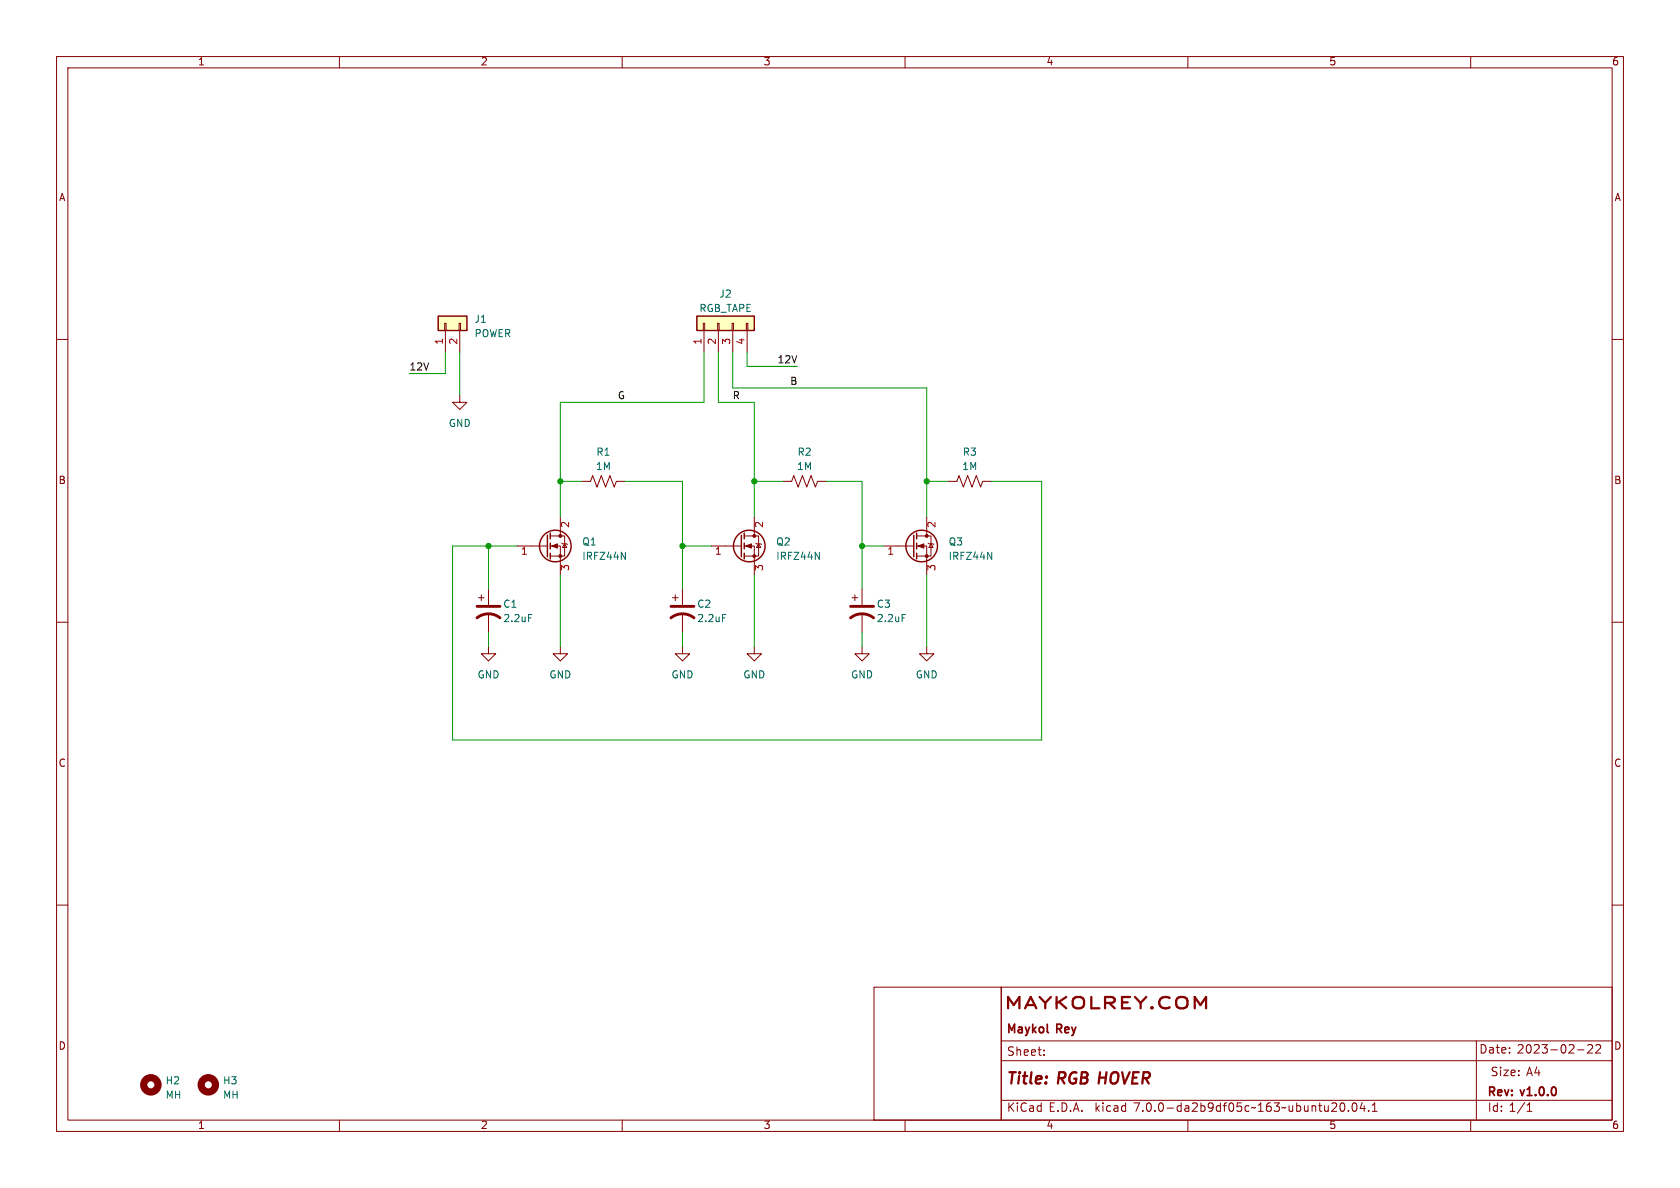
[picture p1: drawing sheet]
<svg xmlns="http://www.w3.org/2000/svg" width="297mm" height="210mm" viewBox="0 0 297 210" stroke-linecap="round" stroke-linejoin="round" font-family="sans-serif">
<g fill="none" stroke="#840000" stroke-width=".18">
<path d="M10 10h277v190h-277zM12 12h273v186h-273zM60 10v2M110 10v2M160 10v2M210 10v2M260 10v2M10 60h2M78.6 57.2h.3v1.2h-.3zM78.7 58.4v3.8M81.2 57.2h.2v1.2h-.2zM81.3 58.4v3.8"/>
<path d="M124.3 57.2h.3v1.2h-.3zM124.5 58.4v3.8M126.9 57.2h.2v1.2h-.2zM127 58.4v3.8M129.4 57.2h.3v1.2h-.3zM129.5 58.4v3.8M132 57.2h.2v1.2h-.2zM132.1 58.4v3.8M285 60h2M81.3 69.9v1.2h1.2l-1.2 1.3-1.3-1.3h1.3M91.4 96.5h5.4M97.3 96.5h1.8v5.1"/>
<path d="M97.3 94.7h2.5v3.6h-2.5M99.1 91.4v3.3M99.3 96l.1 .1h.8l.1 .2M99.8 96.1l.4 .7h-.8zM102.9 85.1h1.5l.4-1 .7 2 .8-2 .8 2 .7-2 .8 2 .4-1h1.5M125.7 96.5h5.4M131.6 96.5h1.7v5.1M131.6 94.7h2.5v3.6h-2.5M133.3 91.4v3.3M133.6 96l.1 .1h.8l.1 .2M134.1 96.1l.4 .7h-.8zM138.4 85.1h1.6l.3-1 .8 2 .8-2 .7 2 .8-2 .7 2 .4-1h1.5"/>
<path d="M156.2 96.5h5.3M162.1 96.5h1.7v5.1M162.1 94.7h2.5v3.6h-2.5M163.8 91.4v3.3M164.1 96l.1 .1h.8l.1 .2M164.6 96.1l.4 .7h-.8zM167.6 85.1h1.6l.3-1 .8 2 .8-2 .7 2 .8-2 .8 2 .3-1h1.6M10 110h2M84.6 105.7h1M85.1 105.2v1M86.4 114.3v1.3h1.2l-1.2 1.2-1.3-1.2h1.3M86.4 104.1v2.8"/>
<path d="M86.4 108.5v3.3M99.1 114.3v1.3h1.2l-1.2 1.2-1.3-1.2h1.3M118.9 105.7h1M119.4 105.2v1M120.6 114.3v1.3h1.3l-1.3 1.2-1.2-1.2h1.2M120.6 104.1v2.8M120.6 108.5v3.3M133.3 114.3v1.3h1.3l-1.3 1.2-1.2-1.2h1.2M150.6 105.7h1M151.1 105.2v1M152.4 114.3v1.3h1.3l-1.3 1.2-1.3-1.2h1.3M152.4 104.1v2.8"/>
<path d="M152.4 108.5v3.3M163.8 114.3v1.3h1.3l-1.3 1.2-1.2-1.2h1.2M285 110h2M10 160h2M285 160h2M154.5 174.5h22.5v23.5h-22.5zM177 174.5h108v23.5h-108zM60 198v2M110 198v2M160 198v2M177 194.5h108M177 187.5h108"/>
<path d="M177 184h108M184.6 186.4v.2M184.6 185.6v.2M210 198v2M237 195.1l.2-.1a.81 .81 0 0 1 .6 .6 .81 .81 0 0 1-.3 .8l-.1 .1a.81 .81 0 0 1-.4-1.4zM238.4 196.3v.2M239.2 195h.2a.81 .81 0 0 1 .6 .6 .81 .81 0 0 1-.3 .8l-.2 .1a.81 .81 0 0 1-.6-.7 .81 .81 0 0 1 .3-.8zM240.8 194.9l-.3 1.1h.9M241.2 195.5v1M242 196.3v.2M242.6 196.5h.9M242.6 195.4l.4-.4v1.5"/>
<path d="M260 198v2M261 184v14M270 196.5h.8M270 195.4l.4-.4v1.5M278.9 185.6h1.1M280.7 184.8l.6-.1 .2 .1v.3l-.9 1.1h.9M282.1 184.8l.6-.1 .2 .1 .1 .3-1 1.1h1"/>
</g>
<g fill="none" stroke="#840000" stroke-width=".25">
<path d="M77.5 55.9h5v2.5h-5zM123.2 55.9h10.1v2.5h-10.1zM96.8 94.6v3.8M97.3 94.2v1.1M97.3 96v1M97.3 97.8v1M131.1 94.6v3.8M131.6 94.2v1.1M131.6 96v1M131.6 97.8v1M161.5 94.6v3.8M162.1 94.2v1.1"/>
<path d="M162.1 96v1M162.1 97.8v1"/>
<circle cx="98.2" cy="96.5" r="2.79"/>
<circle cx="132.5" cy="96.5" r="2.79"/>
<circle cx="162.9" cy="96.5" r="2.79"/>
</g>
<g fill="#840000" stroke="#840000" stroke-width=".18">
<path d="M131.8 96.5l1-.4v.8z"/>
<path d="M97.5 96.5l1.1-.4v.8z"/>
<path d="M162.3 96.5l1-.4v.8z"/>
<circle cx="133.3" cy="98.3" r=".25"/>
<circle cx="133.3" cy="94.7" r=".25"/>
<circle cx="99.1" cy="98.3" r=".25"/>
<circle cx="99.1" cy="94.7" r=".25"/>
<circle cx="163.8" cy="98.3" r=".25"/>
<circle cx="163.8" cy="94.7" r=".25"/>
</g>
<path d="M109.8 97.6l.8 1.3v-1.3M144.1 97.6l.8 1.3v-1.3M174.6 97.6l.7 1.3v-1.3M93.4 108.6h.7M127.7 108.6h.6M159.5 108.6h.6" fill="none" stroke="#006464" stroke-width=".18"/>
<path d="M84.3 109.2a3.3 3.3 0 0 1 4.1 0M84.3 107.2h4.1M118.6 109.2a3.3 3.3 0 0 1 4.1 0M118.6 107.2h4.1M150.4 109.2a3.3 3.3 0 0 1 4 0M150.4 107.2h4" fill="none" stroke="#840000" stroke-width=".51"/>
<g fill="#ffffc2" stroke="#ffffc2" stroke-width=".18">
<path d="M77.5 55.9h5v2.5h-5z"/>
<path d="M123.2 55.9h10.1v2.5h-10.1z"/>
</g>
<g fill="none" stroke="#840000" stroke-width="1.3">
<circle cx="26.7" cy="191.8" r="1.27"/>
<circle cx="36.8" cy="191.8" r="1.27"/>
</g>
<g fill="none" stroke="#009600" stroke-width=".18">
<path d="M78.7 62.2v3.8h-6.3M81.3 62.2v7.7M124.5 62.2v8.9h-25.4v20.3M127 62.2v8.9h6.3v20.3M129.5 62.2v6.4h34.3v22.8M132.1 62.2v2.6h8.9M86.4 96.5v7.6M99.1 85.1h3.8M110.5 85.1h10.1v19M120.6 96.5h5.1M133.3 85.1h5.1M146 85.1h6.4v19"/>
<path d="M152.4 96.5h3.8M163.8 85.1h3.8M175.3 85.1h8.8v45.7h-104.1v-34.3h11.4M86.4 111.8v2.5M99.1 101.6v12.7M120.6 111.8v2.5M133.3 101.6v12.7M152.4 111.8v2.5M163.8 101.6v12.7"/>
</g>
<g fill="#009600" stroke="#009600" stroke-width=".18">
<circle cx="86.4" cy="96.5" r=".46"/>
<circle cx="133.3" cy="85.1" r=".46"/>
<circle cx="120.6" cy="96.5" r=".46"/>
<circle cx="99.1" cy="85.1" r=".46"/>
<circle cx="163.8" cy="85.1" r=".46"/>
<circle cx="152.4" cy="96.5" r=".46"/>
</g>
<g font-size="2.8" fill="#840000">
<text x="177.5" y="179">MAYKOLREY.COM</text>
<text x="178" y="192.3">Title:</text>
<text x="187.1" y="192.3">RGB HOVER</text>
</g>
<g font-size="2.1" fill="#840000">
<text x="178" y="183.1">Maykol</text>
<text x="186.9" y="183.1">Rey</text>
<text x="178" y="186.9">Sheet:</text>
<text x="261.5" y="186.5">Date:</text>
<text x="263.5" y="190.5">Size:</text>
<text x="268.2" y="186.5">2023-02-22</text>
<text x="269.8" y="190.5">A4</text>
<text x="178" y="196.8">KiCad</text>
<text x="185.4" y="196.8">E.D.A.</text>
<text x="193.7" y="196.8">kicad</text>
<text x="200.6" y="196.8">7.0.0-da2b9df05c~163~ubuntu20.04.1</text>
<text x="263" y="194.2">Rev:</text>
<text x="263" y="196.8">Id: 1/1</text>
<text x="269" y="194.2">v1.0.0</text>
</g>
<g font-size="1.8" fill="#840000">
<text x="35" y="11.8">1</text>
<text x="85" y="11.8">2</text>
<text x="135" y="11.8">3</text>
<text x="185" y="11.8">4</text>
<text x="235" y="11.8">5</text>
<text x="285" y="11.8">6</text>
<text x="10.4" y="35.8">A</text>
<text x="285.4" y="35.8">A</text>
<text x="10.3" y="85.8">B</text>
<text x="285.3" y="85.8">B</text>
<text x="10.3" y="135.8">C</text>
<text x="285.3" y="135.8">C</text>
<text x="10.3" y="185.8">D</text>
<text x="285.3" y="185.8">D</text>
<text x="35" y="199.8">1</text>
<text x="85" y="199.8">2</text>
<text x="135" y="199.8">3</text>
<text x="185" y="199.8">4</text>
<text x="235" y="199.8">5</text>
<text x="285" y="199.8">6</text>
</g>
<g font-size="1.8" fill="#006464">
<text x="127.1" y="52.9">J2</text>
<text x="83.8" y="57.3">J1</text>
<text x="83.8" y="59.9">POWER</text>
<text x="123.6" y="55.4">RGB_TAPE</text>
<text x="79.3" y="75.8">GND</text>
<text x="105.3" y="83.4">1M</text>
<text x="105.4" y="80.8">R1</text>
<text x="140.8" y="83.4">1M</text>
<text x="140.9" y="80.8">R2</text>
<text x="170.1" y="83.4">1M</text>
<text x="170.1" y="80.8">R3</text>
<text x="102.9" y="96.7">Q1</text>
<text x="102.9" y="99.3">IRFZ44N</text>
<text x="137.2" y="96.7">Q2</text>
<text x="137.2" y="99.3">IRFZ44N</text>
<text x="167.6" y="96.7">Q3</text>
<text x="167.6" y="99.3">IRFZ44N</text>
<text x="88.9" y="107.7">C1</text>
<text x="123.2" y="107.7">C2</text>
<text x="154.9" y="107.7">C3</text>
<text x="88.9" y="110.2">2.2uF</text>
<text x="123.2" y="110.2">2.2uF</text>
<text x="154.9" y="110.2">2.2uF</text>
<text x="84.4" y="120.2">GND</text>
<text x="97.1" y="120.2">GND</text>
<text x="118.7" y="120.2">GND</text>
<text x="131.4" y="120.2">GND</text>
<text x="150.4" y="120.2">GND</text>
<text x="161.8" y="120.2">GND</text>
<text x="29.2" y="192">H2</text>
<text x="39.4" y="192">H3</text>
<text x="29.2" y="194.5">MH</text>
<text x="39.4" y="194.5">MH</text>
</g>
<g font-size="1.8" fill="#0f0f0f">
<text x="72.4" y="65.7">12V</text>
<text x="137.3" y="64.4">12V</text>
<text x="109.2" y="70.8">G</text>
<text x="129.5" y="70.8">R</text>
<text x="139.7" y="68.2">B</text>
</g>
<g font-size="1.8" fill="#a90000">
<text x="78.5" y="61" transform="rotate(-90 78.5 61)">1</text>
<text x="81" y="61" transform="rotate(-90 81 61)">2</text>
<text x="124.2" y="61" transform="rotate(-90 124.2 61)">1</text>
<text x="126.7" y="61" transform="rotate(-90 126.7 61)">2</text>
<text x="129.3" y="61" transform="rotate(-90 129.3 61)">3</text>
<text x="131.8" y="61" transform="rotate(-90 131.8 61)">4</text>
<text x="101" y="93.4" transform="rotate(-90 101 93.4)">2</text>
<text x="135.3" y="93.4" transform="rotate(-90 135.3 93.4)">2</text>
<text x="165.7" y="93.4" transform="rotate(-90 165.7 93.4)">2</text>
<text x="92" y="98.4">1</text>
<text x="101" y="101" transform="rotate(-90 101 101)">3</text>
<text x="126.3" y="98.4">1</text>
<text x="135.3" y="101" transform="rotate(-90 135.3 101)">3</text>
<text x="156.8" y="98.4">1</text>
<text x="165.7" y="101" transform="rotate(-90 165.7 101)">3</text>
</g>
</svg>
